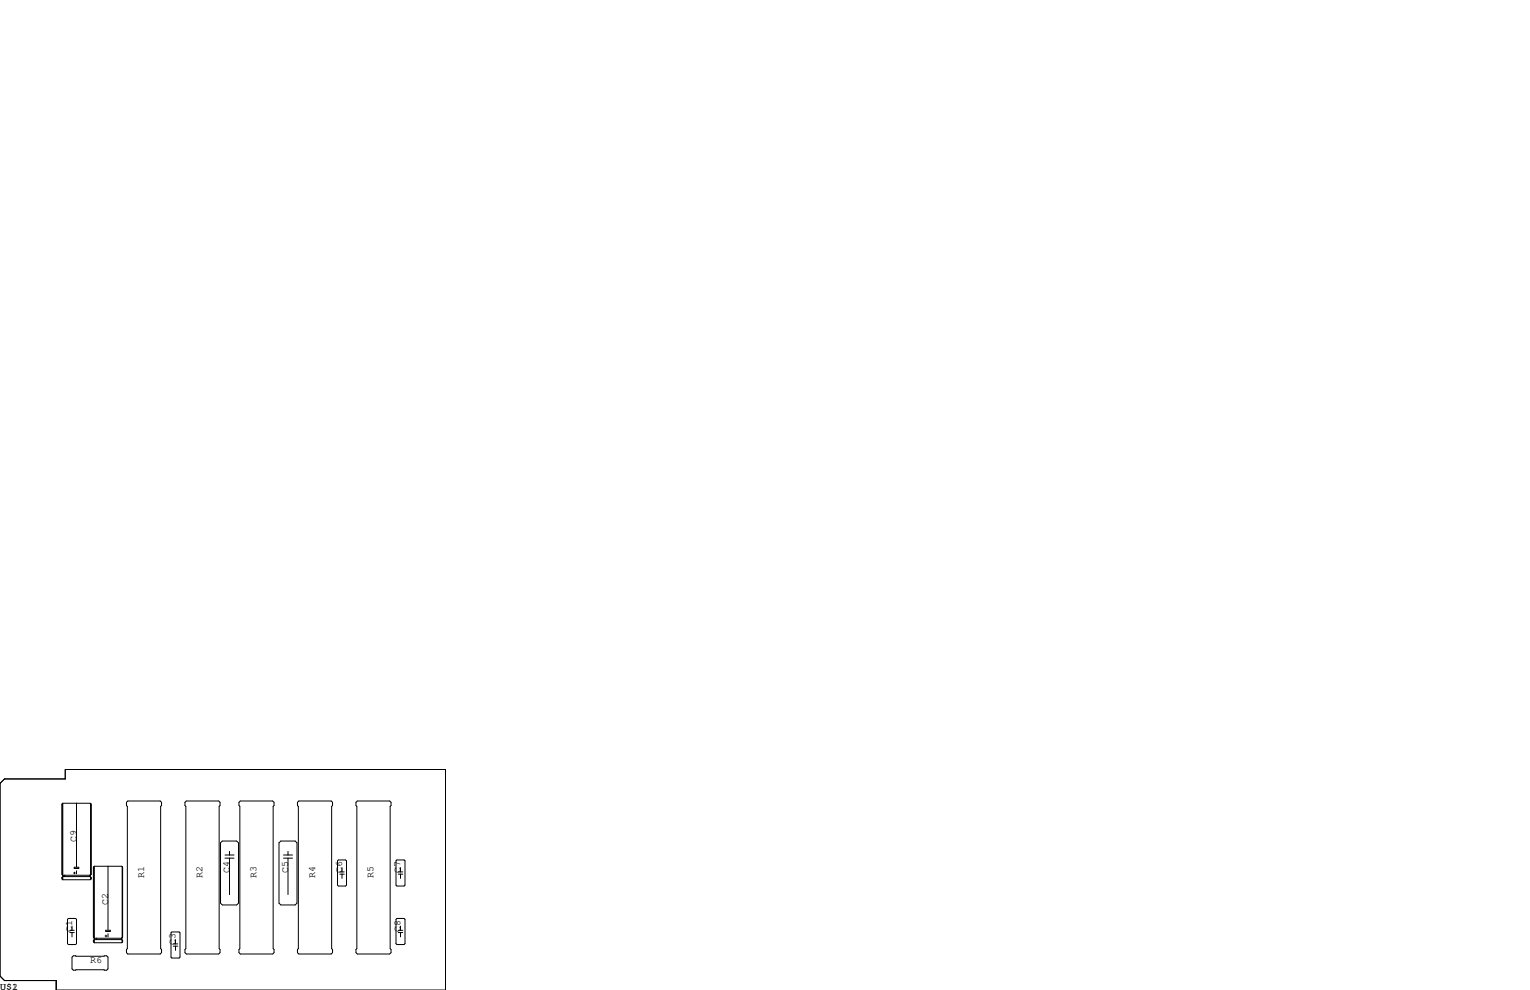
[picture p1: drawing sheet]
<svg xmlns="http://www.w3.org/2000/svg" width="432mm" height="279mm" viewBox="0 0 432 279" stroke-linecap="round" stroke-linejoin="round" font-family="sans-serif">
<g fill="none" stroke="#000" stroke-width=".28">
<path d="M0 221.1l1.3-1.3h17.1v-2.6h107.3v62.2h-109.8v-2.7h-14.6l-1.3-1.2zM17.6 226.9v19.9M17.7 226.7l-.2 .2v19.9l.2 .2h7.8M17.7 226.7v21.6M17.7 226.7h7.8l.2 .2v19.9M21.6 226.7v17.9M25.6 226.8v20.1M25.7 226.9v19.9M35.7 226.4l.4-.3h9.1l.4 .3v.9l-.3 .3v40.1l.3 .3v.9l-.4 .3h-9.1l-.4-.3v-.9l.2-.3v-40.1l-.2-.3zM52.2 226.4l.4-.3h9.1l.4 .3v.9l-.3 .3v40.1l.3 .3v.9l-.4 .3h-9.1l-.4-.3v-.9l.3-.3v-40.1l-.3-.3zM62.2 237.9l.5-.5h4.1l.5 .5v17l-.5 .5h-4.1l-.5-.5zM67.4 226.4l.4-.3h9.2l.3 .3v.9l-.2 .3v40.1l.2 .3v.9l-.3 .3h-9.2l-.4-.3v-.9l.3-.3v-40.1l-.3-.3z"/>
<path d="M79.2 237.4h4.1l.5 .5v17l-.5 .5h-4.1l-.5-.5v-17zM84.3 226.1h9.2l.4 .3v.9l-.3 .3v40.1l.3 .3v.9l-.4 .3h-9.2l-.4-.3v-.9l.3-.3v-40.1l-.3-.3v-.9zM100.8 226.1h9.2l.4 .3v.9l-.3 .3v40.1l.3 .3v.9l-.4 .3h-9.2l-.3-.3v-.9l.2-.3v-40.1l-.2-.3v-.9zM17.6 247.6v.4M17.8 247.1v.2M18.3 247v.4M19.3 259.2h2l.3 .3v6.8l-.3 .3h-2l-.2-.3v-6.8zM20.8 246.4h.5M21 244.8h1.2v.3h-1.2zM21 246.1v.5M21.6 245.7v.9M25.3 247v.4"/>
<path d="M25.4 247v.4M25.5 247.4h-7.8l-.2 .2v.4l.2 .3M25.5 247.4l.2 .2v.4M25.5 247v.4M25.6 247.5v.7M25.7 247.6v.4M25.7 248l-.2 .3h-7.8M25.7 246.8l-.2 .2M26.5 244.7v19.8M26.6 244.5l-.2 .2v19.8l.2 .3h7.8M26.6 244.5v21.6M26.6 244.5l7.9 .1"/>
<path d="M30.5 244.5v17.9M34.5 244.6l.1 19.9M34.5 244.6v20.1M34.6 244.7v19.8M63.5 241.3h2.5M63.5 242.2h2.5M64.8 240.3v1M64.8 242.2v10.3M80 241.3h2.6M80 242.2h2.6M81.3 240.3v1M81.3 242.2v10.3"/>
<path d="M95.5 242.7h2l.3 .3v6.8l-.3 .3h-2l-.2-.3v-6.8zM95.9 246.7h1.3M95.9 246.1h1.3M96.5 244.9v1.2M96.5 246.7v1.2M111.8 259.5l.2-.3h2l.3 .3v6.8l-.3 .3h-2l-.2-.3zM112 242.7h2l.3 .3v6.8l-.3 .3h-2l-.2-.3v-6.8zM112.4 246.7h1.3M112.4 246.1h1.3M113 244.9v1.2M113 246.7v1.2M19.7 262.6h1.3"/>
<path d="M19.7 263.2h1.3M20.3 270.1l.4-.4h9.4l.4 .4v3.3l-.4 .4h-9.4l-.4-.4zM20.3 261.4v1.2M20.3 263.2v1.2M26.5 265.4v.4M26.7 264.9v.1M27.2 264.8v.4M29.7 264.2h.5M29.8 262.5h1.3v.4h-1.3zM29.9 263.9v.5M30.5 263.5v.9M34.2 264.8v.4"/>
<path d="M34.3 264.8v.4M34.4 265.2h-7.8l-.2 .2v.4l.2 .3M34.4 264.8v.4M34.4 265.2l.1 .1M34.5 265.3l.1 .5M34.5 265.3v.6M34.6 265.4v.4M34.6 265.8l-.2 .3h-7.8M34.6 264.5l-.2 .3M48.3 263.3l.2-.3h2l.3 .3v6.8l-.3 .3h-2l-.2-.3zM48.9 266.4h1.3M48.9 267h1.3"/>
<path d="M49.5 265.2v1.2M49.5 267v1.2M112.4 262.6h1.3M112.4 263.2h1.3M113 261.4v1.2M113 263.2v1.2"/>
</g>
<g font-size="2.8">
<text x="21.6" y="237.5" transform="rotate(-90 21.6 237.5)">C9</text>
<text x="40.6" y="247.6" transform="rotate(-90 40.6 247.6)">R1</text>
<text x="57.1" y="247.6" transform="rotate(-90 57.1 247.6)">R2</text>
<text x="64.8" y="246.4" transform="rotate(-90 64.8 246.4)">C4</text>
<text x="72.4" y="247.6" transform="rotate(-90 72.4 247.6)">R3</text>
<text x="81.3" y="246.4" transform="rotate(-90 81.3 246.4)">C5</text>
<text x="88.9" y="247.6" transform="rotate(-90 88.9 247.6)">R4</text>
<text x="96.5" y="246.4" transform="rotate(-90 96.5 246.4)">C6</text>
<text x="105.4" y="247.6" transform="rotate(-90 105.4 247.6)">R5</text>
<text x="113" y="246.4" transform="rotate(-90 113 246.4)">C7</text>
<text x="30.5" y="255.3" transform="rotate(-90 30.5 255.3)">C2</text>
<text x="20.3" y="262.9" transform="rotate(-90 20.3 262.9)">C1</text>
<text x="113" y="262.9" transform="rotate(-90 113 262.9)">C8</text>
<text x="49.5" y="266.7" transform="rotate(-90 49.5 266.7)">C3</text>
<text x="25.4" y="271.8">R6</text>
<text x="0" y="279.4">U$1</text>
<text x="3.4" y="279.4">2</text>
</g>
</svg>
